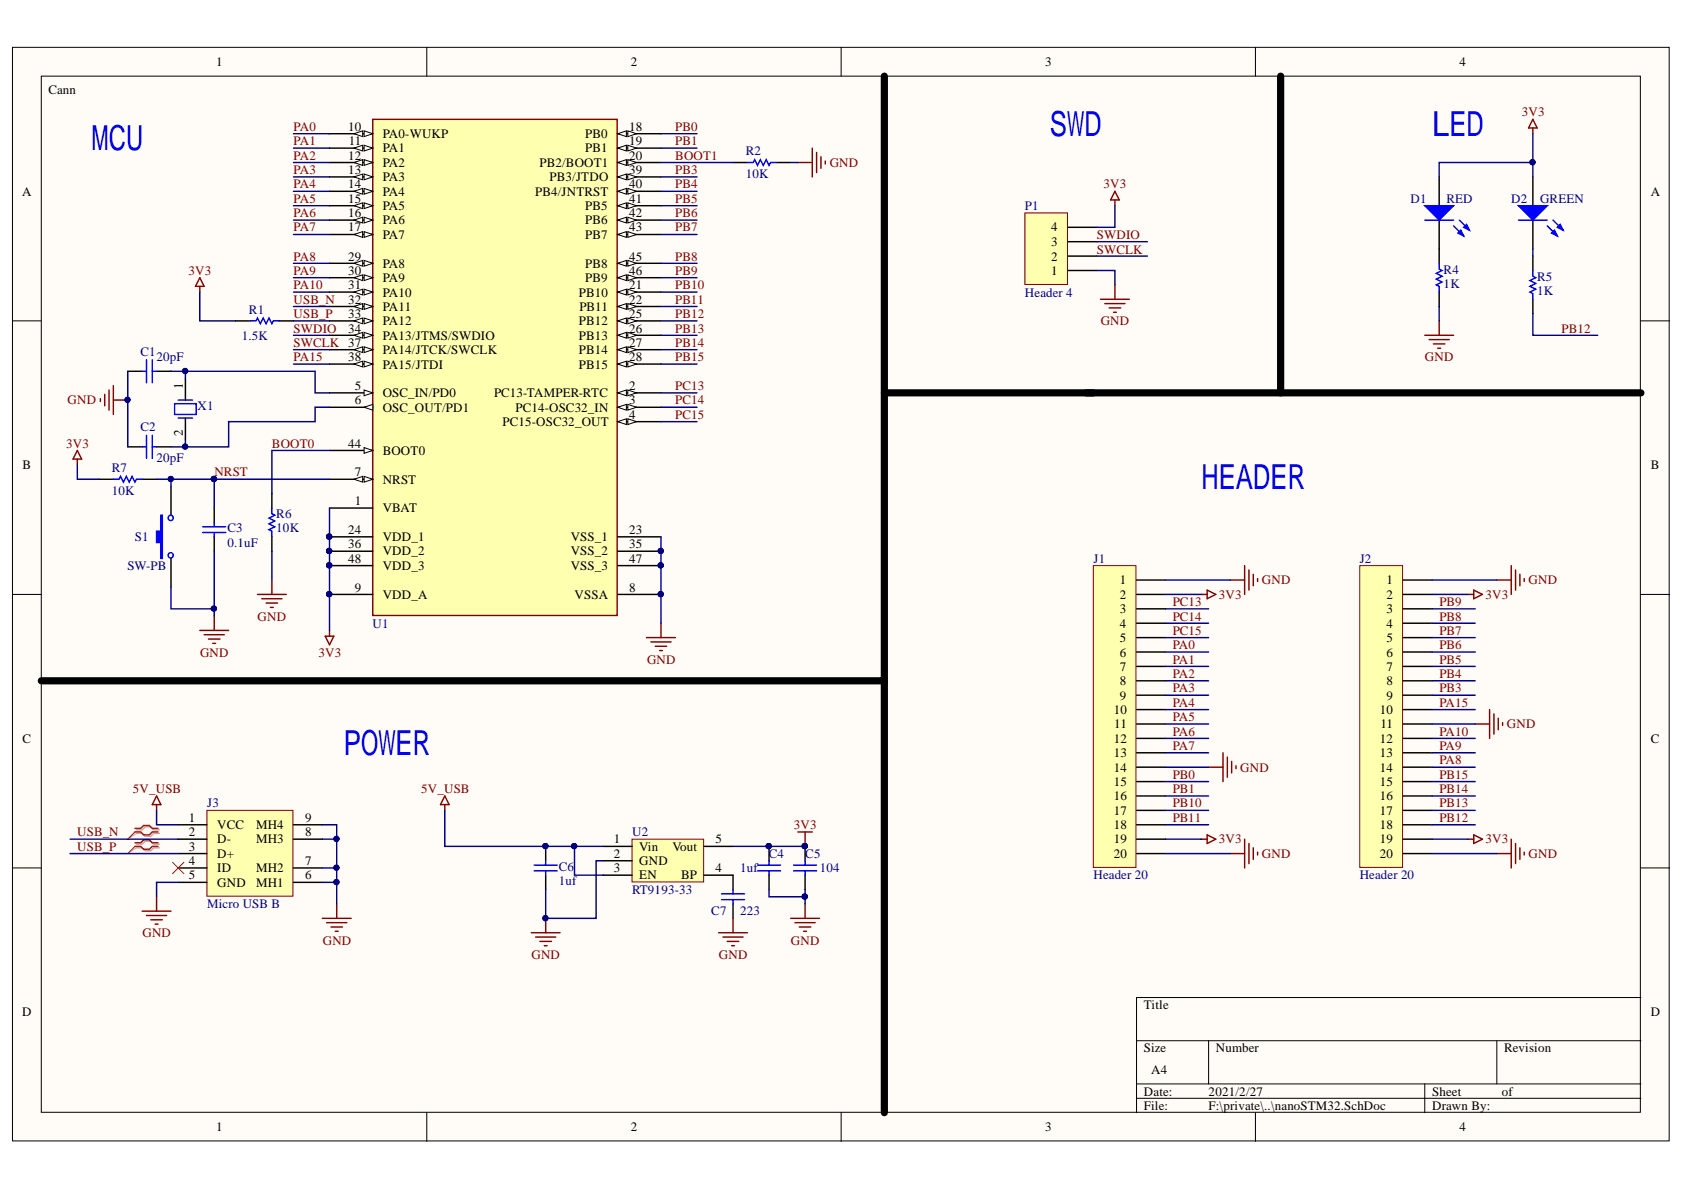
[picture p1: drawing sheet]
# Altium project nanoSTM32.PrjPcb
1 sheet, 24 parts. Net scope: global (net labels, ports and power ports of the same name join across sheets).
Board file: nanoSTM32.PcbDoc

## Sheet nanoSTM32.SchDoc
size A4

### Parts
C1  value 20pF  [0603_C]  (hidden comment: C0603)
C2  value 20pF  [0603_C]  (hidden comment: C0603)
C3  value 0.1uF  [0603_C]  (hidden comment: C0603)
C4  1uf  [0603_C]
C5  104  [0603_C]
C6  1uf  [0603_C]
C7  223  [0603_C]
D1  RED  [0603_LED]
D2  GREEN  [0603_LED]
J1  Header 20  [HEADER_20x1]
J2  Header 20  [HEADER_20x1]
J3  Micro USB B  [MICRO_USB]
logo  logo  (value not drawn)
P1  Header 4  [HEADER_4x1]
R1  value 1.5K  [0603_R]  (hidden comment: R0603)
R2  value 10K  [0603_R]  (hidden comment: R0603)
R4  value 1K  [0603_R]  (hidden comment: R0603)
R5  value 1K  [0603_R]  (hidden comment: R0603)
R6  value 10K  [0603_R]  (hidden comment: R0603)
R7  value 10K  [0603_R]  (hidden comment: R0603)
S1  SW-PB  [SMT_SW_PTS_820]
U1  STM32F103C8T6  [LQFP48_N]  (value not drawn)
U2  RT9193-33  [SOT23-5]
X1  XTAL  [49SMD]  (value not drawn)

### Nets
3V3: C4.2 C5.2 D1.1(A) D2.1(A) J1.2 J1.19 J2.2 J2.19 P1.4 R1.2 R7.2 U1.1(VBAT) U1.9(VDD_A) U1.24(VDD_1) U1.36(VDD_2) U1.48(VDD_3) U2.5(Vout)
5V_USB: C6.2 J3.1(VCC) U2.1(Vin) U2.3(EN)
GND: C1.2 C2.2 C3.1 C4.1 C5.1 C6.1 C7.1 J1.1 J1.14 J1.20 J2.1 J2.11 J2.20 J3.5(GND) J3.6(MH1) J3.7(MH2) J3.8(MH3) J3.9(MH4) P1.1 R2.1 R4.1 R6.2 S1.1 U1.8(VSSA) U1.23(VSS_1) U1.35(VSS_2) U1.47(VSS_3) U2.2(GND)
BOOT0: R6.1 U1.44(BOOT0)
BOOT1: R2.2 U1.20(PB2/BOOT1)
NRST: C3.2 R7.1 S1.2 U1.7(NRST)
PA0: J1.6 U1.10(PA0-WUKP)
PA1: J1.7 U1.11(PA1)
PA2: J1.8 U1.12(PA2)
PA3: J1.9 U1.13(PA3)
PA4: J1.10 U1.14(PA4)
PA5: J1.11 U1.15(PA5)
PA6: J1.12 U1.16(PA6)
PA7: J1.13 U1.17(PA7)
PA8: J2.14 U1.29(PA8)
PA9: J2.13 U1.30(PA9)
PA10: J2.12 U1.31(PA10)
PA15: J2.10 U1.38(PA15/JTDI)
PB0: J1.15 U1.18(PB0)
PB1: J1.16 U1.19(PB1)
PB3: J2.9 U1.39(PB3/JTDO)
PB4: J2.8 U1.40(PB4/JNTRST)
PB5: J2.7 U1.41(PB5)
PB6: J2.6 U1.42(PB6)
PB7: J2.5 U1.43(PB7)
PB8: J2.4 U1.45(PB8)
PB9: J2.3 U1.46(PB9)
PB10: J1.17 U1.21(PB10)
PB11: J1.18 U1.22(PB11)
PB12: J2.18 R5.1 U1.25(PB12)
PB13: J2.17 U1.26(PB13)
PB14: J2.16 U1.27(PB14)
PB15: J2.15 U1.28(PB15)
PC13: J1.3 U1.2(PC13-TAMPER-RTC)
PC14: J1.4 U1.3(PC14-OSC32_IN)
PC15: J1.5 U1.4(PC15-OSC32_OUT)
SWCLK: P1.2 U1.37(PA14/JTCK/SWCLK)
SWDIO: P1.3 U1.34(PA13/JTMS/SWDIO)
USB_N: J3.2(D-) U1.32(PA11)
USB_P: J3.3(D+) R1.1 U1.33(PA12)
NetC1_1: C1.1 U1.5(OSC_IN/PD0) X1.1
NetC2_1: C2.1 U1.6(OSC_OUT/PD1) X1.2
NetC7_2: C7.2 U2.4(BP)
NetD1_2: D1.2(K) R4.2
NetD2_2: D2.2(K) R5.2

Not connected (* = marked no-connect by the designer): J3 4(ID)*

### Layout directives
differential pair: USB_N, USB_P

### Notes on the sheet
- (near logo) MCU
- SWD
- LED
- HEADER
- POWER
